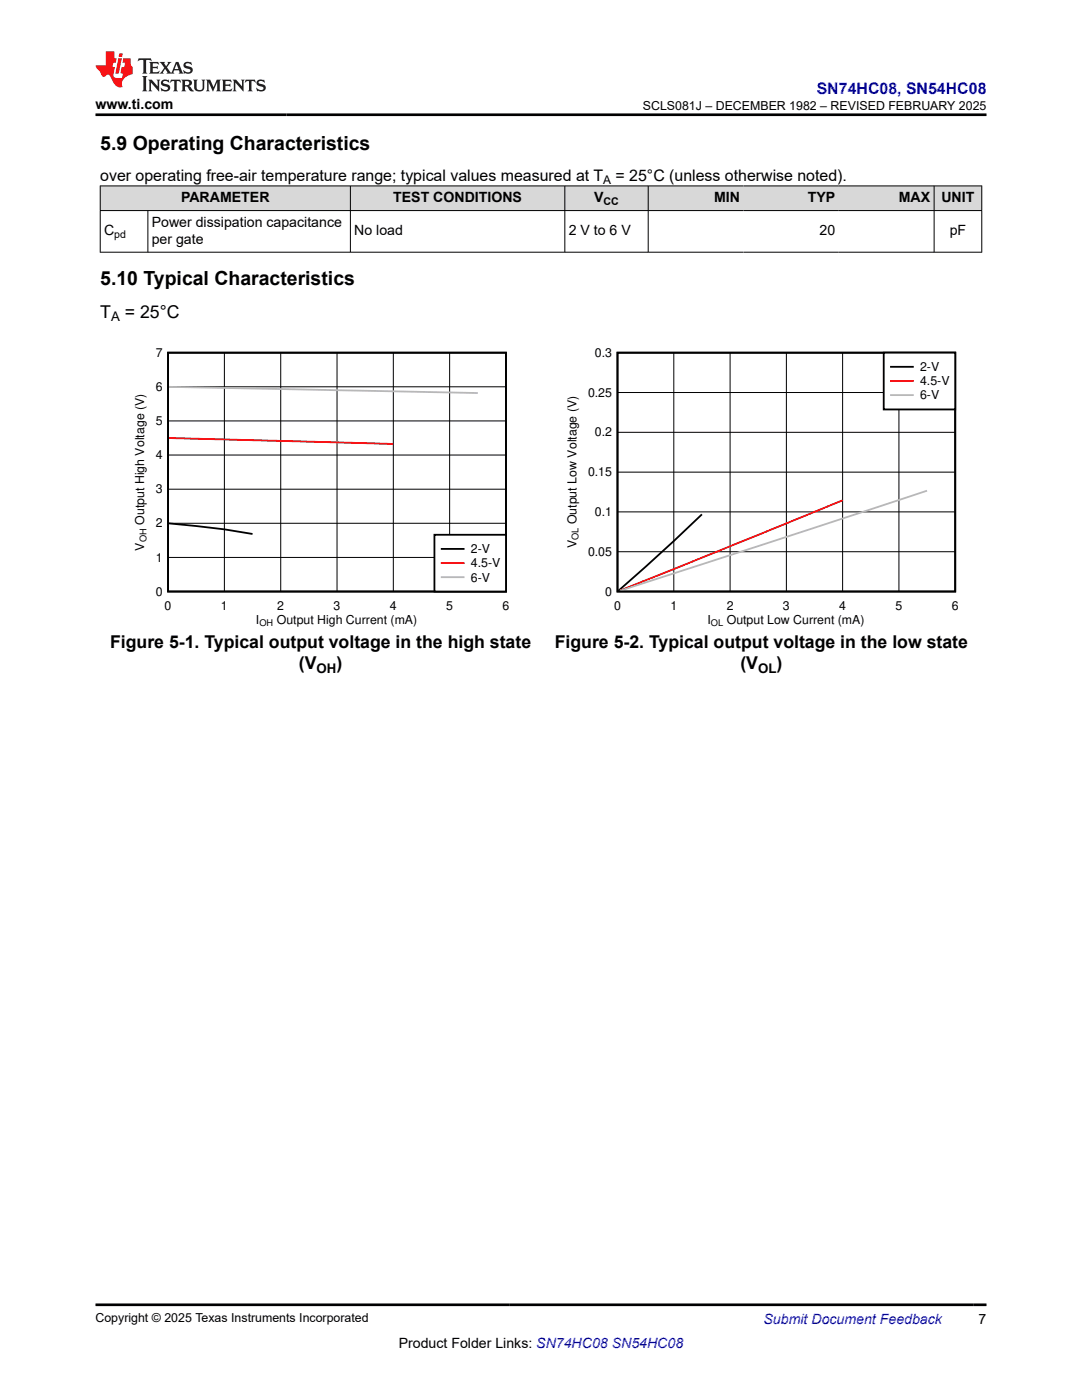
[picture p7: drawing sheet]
<svg xmlns="http://www.w3.org/2000/svg" width="216mm" height="279mm" viewBox="0 0 216 279" stroke-linecap="round" stroke-linejoin="round" font-family="sans-serif">
<g fill="#d8d8d8">
<path d="M20 37.1h175.9v4.9h-175.9z" fill-rule="evenodd"/>
<path d="M20.1 37.2h49.8v4.8h-49.8z" fill-rule="evenodd"/>
<path d="M70 37.2h42.6v4.8h-42.6z" fill-rule="evenodd"/>
<path d="M112.8 37.2h16.5v4.8h-16.5z" fill-rule="evenodd"/>
<path d="M129.4 37.2h19v4.8h-19z" fill-rule="evenodd"/>
<path d="M148.4 37.2h19v4.8h-19z" fill-rule="evenodd"/>
<path d="M167.4 37.2h18.9v4.8h-18.9z" fill-rule="evenodd"/>
<path d="M186.5 37.2h9.3v4.8h-9.3z" fill-rule="evenodd"/>
</g>
<g fill="none" stroke="#000" stroke-width=".2">
<path d="M19.9 37.1h176.1M20 37v13.4M69.9 37v13.4M112.7 37v13.4M129.3 37v13.4M186.4 37v13.4M195.9 37v13.4M19.9 42h176.1M19.9 50.3h176.1M29.5 42v8.4M33.5 77.2h67.5M44.8 70.4v47.7"/>
<path d="M56 70.4v47.7M67.3 70.4v47.7M78.5 70.4v47.7M89.7 70.4v47.7M33.5 97.6h67.5M33.5 90.8h67.5M33.5 84h67.5M33.5 111.2h67.5M33.5 104.4h67.5"/>
</g>
<path d="M33.5 70.4h67.5v47.7h-67.5zM33.7 104.5l11.1 1.1 5.6 1" fill="none" stroke="#000" stroke-width=".36"/>
<path d="M33.7 87.4l44.8 1.2" fill="none" stroke="#f00" stroke-width=".36"/>
<path d="M33.7 77.2l61.6 1.2" fill="none" stroke="#b8b8b8" stroke-width=".36"/>
<path d="M86.7 106.7h14.3v11.4h-14.3z" fill-rule="evenodd" fill="#fff"/>
<path d="M123.2 70.4h67.4v47.7h-67.4zM86.7 106.7h14.3v11.4h-14.3zM88.1 109.5h4.4M140.1 102.6l-5.6 5.4-11.1 9.9" fill="none" stroke="#000" stroke-width=".36"/>
<path d="M168.1 99.8l-44.4 18.1M88.1 112.4h4.4" fill="none" stroke="#f00" stroke-width=".36"/>
<path d="M185 97.9l-61.2 20M88.1 115.2h4.4" fill="none" stroke="#b8b8b8" stroke-width=".36"/>
<path d="M123.2 78.3h67.4M134.5 70.4v47.7M145.7 70.4v47.7M156.9 70.4v47.7M168.1 70.4v47.7M179.4 70.4v47.7M123.2 94.2h67.4M123.2 86.3h67.4M123.2 110.1h67.4M123.2 102.2h67.4" fill="none" stroke="#000" stroke-width=".2"/>
<path d="M176.3 70.4h14.3v11.3h-14.3z" fill-rule="evenodd" fill="#fff"/>
<path d="M176.3 70.4h14.3v11.3h-14.3zM177.8 73.2h4.3" fill="none" stroke="#000" stroke-width=".36"/>
<path d="M177.8 76h4.3" fill="none" stroke="#f00" stroke-width=".36"/>
<path d="M177.8 78.9h4.3" fill="none" stroke="#b8b8b8" stroke-width=".36"/>
<path d="M27.7 11.6l-.2 .6 .5-.2h.6v.1v2.2l-.2 .4h1l-.2-.4v-2.2v-.1h.5l.5 .2-.1-.6zM29.8 12.4l.2 .3v1.6l-.2 .4h1.9l.1-.6a1.08 1.08 0 0 1-1.3 .2v-.7h.6l.4 .2v-.7l-.4 .2h-.6v-.5l.2-.2a1 1 0 0 1 1 .3l-.1-.5zM31.8 12.4l1 1.1-1 1.2h.9l-.2-.2 .4-.8 .5 .8-.2 .2h1.6l-.2-.2 .1-.5h1l.1 .5-.1 .2h.9l-.2-.4-.8-1.9h-.5l-1 2.1-.8-1.1 .9-1h-.8l.2 .2-.5 .6-.3-.6 .1-.2zM35.2 12.8l.4 1h-.8zM36.8 12.5a.65 .65 0 0 0-.2 .7 .65 .65 0 0 0 .6 .5l.7 .1 .1 .3a.79 .79 0 0 1-.7 .4 .79 .79 0 0 1-.7-.5l.1 .7 .2-.1a.93 .93 0 0 0 1.1 0 .93 .93 0 0 0 .4-.9 1.46 1.46 0 0 0-1.2-.6l-.1-.3a1.09 1.09 0 0 1 1.2 .2l-.2-.6-.1 .1-.6-.2zM28.4 15.2l.2 .4v2.2l-.2 .4h1l-.2-.4v-2.2l.2-.4zM29.6 15.9l.2 .4v1.5l-.2 .4h.8l-.3-.4v-1.3l1.7 1.8v-2l.2-.4h-.8l.2 .2 .1 1.1-1.2-1.3zM32.3 16a.65 .65 0 0 0-.2 .8 .65 .65 0 0 0 .7 .4l.6 .2 .1 .2a.79 .79 0 0 1-.7 .4 .79 .79 0 0 1-.7-.5l.1 .7 .2-.1a.93 .93 0 0 0 1.1 .1 .93 .93 0 0 0 .4-1 1.46 1.46 0 0 0-1.2-.5l-.1-.4a1.09 1.09 0 0 1 1.2 .2l-.2-.6-.1 .1-.6-.1zM34.1 15.9l-.1 .6a.63 .63 0 0 1 .7-.3l.1 1.6-.3 .4h1l-.2-.4v-1.6a.66 .66 0 0 1 .8 .3l-.1-.6zM36.2 15.9l.2 .4v1.5l-.2 .4h.9l-.2-.2v-.7h.5l.1 .2a.79 .79 0 0 0 1.2 .6l-1-.9a.61 .61 0 0 0 .6-.6 .61 .61 0 0 0-.5-.7zM36.9 16.2h.2a.47 .47 0 0 1 .5 .1 .47 .47 0 0 1 .1 .5l-.2 .1-.6 .1zM38.5 15.9l.2 .2a2.27 2.27 0 0 0 .4 2 1.04 1.04 0 0 0 1.7-.7v-1.3l.2-.2h-.8l.2 .4v1.1a.6 .6 0 0 1-.6 .6 .6 .6 0 0 1-.6-.6v-1.1l.3-.4zM41.1 15.9l.2 .4v1.5l-.2 .4h.7l-.2-.4v-1.4l.9 1.9 .8-1.9v1.4l-.2 .4h1l-.3-.4v-1.5l.3-.4h-.8l-.7 1.5-.7-1.5zM44.3 15.9l.2 .4v1.5l-.2 .4h1.9l.1-.6a1.09 1.09 0 0 1-1.3 .2v-.7h.6l.4 .2v-.6l-.4 .2h-.6v-.6l.2-.1a1.01 1.01 0 0 1 1 .3l-.1-.6zM46.4 15.9l.3 .4v1.5l-.3 .4h.8l-.2-.4v-1.3l1.6 1.8v-2l.2-.4h-.7l.2 .2v1.1l-1.2-1.3zM49 15.9l-.1 .6a.63 .63 0 0 1 .8-.3v1.6l-.3 .4h1l-.2-.4v-1.6a.66 .66 0 0 1 .8 .3l-.1-.6zM51.4 16a.65 .65 0 0 0-.2 .8 .65 .65 0 0 0 .6 .4l.6 .2 .2 .2a.79 .79 0 0 1-.8 .4 .79 .79 0 0 1-.6-.5l.1 .7 .2-.1a.93 .93 0 0 0 1 .1 .93 .93 0 0 0 .5-1 1.46 1.46 0 0 0-1.3-.5l-.1-.4a1.09 1.09 0 0 1 1.3 .2l-.2-.6-.2 .1-.5-.1z" fill="#231f20"/>
<path d="M21.1 10.3v2.7h-2v.4l.9 1a.95 .95 0 0 0 .9 .9 .59 .59 0 0 1 .6-.4 .59 .59 0 0 1 .5 .3l.4 .8a1.59 1.59 0 0 0 2.1 1.4 1.61 1.61 0 0 1 1-2.3l1-.3-.1-1.5a1.59 1.59 0 0 1-.4-1.7h-1.4l-.2 .9h.5l-.1 .9h-.5l-.2 .9v.3l.4 .1-.2 .9h-.6a.73 .73 0 0 1-1.1-.7l.3-1.5h-.5l.2-.9h.5l.2-.9h-.5v-1.3zM23.6 11.6l-.6 3.1h.7l.6-3.1zM23.8 10.7l-.1 .6h.7l.1-.6z" fill="#ed1c24"/>
<path d="M19.1 22.9h177.8M19.1 260.4h177.8" fill="none" stroke="#000" stroke-width=".53"/>
<g font-size="3.9">
<text x="20" y="29.9">5.9 Operating Characteristics</text>
<text x="20" y="57">5.10 Typical Characteristics</text>
</g>
<g font-size="3.5">
<text x="20" y="63.4">T</text>
<text x="24.9" y="63.4">= 25°C</text>
<text x="22" y="129.3">Figure 5-1. Typical output voltage in the high state</text>
<text x="110.7" y="129.3">Figure 5-2. Typical output voltage in the low state</text>
<text x="59.6" y="133.5">(V</text>
<text x="67.1" y="133.5">)</text>
<text x="147.7" y="133.5">(V</text>
<text x="154.9" y="133.5">)</text>
</g>
<text font-size="3.2" fill="#00f" x="163" y="18.7">SN74HC08, SN54HC08</text>
<g font-size="3.2">
<text x="20" y="36.1">over operating free-air temperature range; typical values measured at T</text>
<text x="122.8" y="36.1">= 25°C (unless otherwise noted).</text>
</g>
<g font-size="2.8">
<text x="19.1" y="21.8">www.ti.com</text>
<text x="36.1" y="40.4">PARAMETER</text>
<text x="78.5" y="40.4">TEST CONDITIONS</text>
<text x="118.6" y="40.4">V</text>
<text x="142.5" y="40.4">MIN</text>
<text x="161.2" y="40.4">TYP</text>
<text x="179.4" y="40.4">MAX</text>
<text x="187.9" y="40.4">UNIT</text>
<text x="20.8" y="47">C</text>
<text x="30.3" y="45.3">Power dissipation capacitance</text>
<text x="70.7" y="47">No load</text>
<text x="113.5" y="47">2 V to 6 V</text>
<text x="163.5" y="47">20</text>
<text x="189.5" y="47">pF</text>
<text x="30.3" y="48.7">per gate</text>
<text x="79.6" y="269">Product Folder Links: SN74HC08 SN54HC08</text>
<text x="195.3" y="264.2">7</text>
</g>
<text font-size="2.8" fill="#00f" x="152.4" y="264.2">Submit Document Feedback</text>
<g font-size="2.6">
<text x="22.2" y="64.1">A</text>
<text x="63.2" y="134.2">OH</text>
<text x="151.3" y="134.2">OL</text>
</g>
<g font-size="2.5">
<text x="128.3" y="21.9">SCLS081J – DECEMBER 1982 – REVISED FEBRUARY 2025</text>
<text x="31.1" y="71.2">7</text>
<text x="118.7" y="71.2">0.3</text>
<text x="183.6" y="74.1">2-V</text>
<text x="183.6" y="76.9">4.5-V</text>
<text x="31.1" y="78">6</text>
<text x="117.3" y="79.1">0.25</text>
<text x="183.6" y="79.7">6-V</text>
<text x="31.1" y="84.8">5</text>
<text x="118.7" y="87.1">0.2</text>
<text x="31.1" y="91.6">4</text>
<text x="117.3" y="95">0.15</text>
<text x="31.1" y="98.4">3</text>
<text x="28.8" y="104.8" transform="rotate(-90 28.8 104.8)">Output High Voltage (V)</text>
<text x="31.1" y="105.2">2</text>
<text x="115" y="104.6" transform="rotate(-90 115 104.6)">Output Low Voltage (V)</text>
<text x="118.7" y="103">0.1</text>
<text x="28.8" y="109.9" transform="rotate(-90 28.8 109.9)">V</text>
<text x="31.1" y="112.1">1</text>
<text x="94" y="110.4">2-V</text>
<text x="94" y="113.2">4.5-V</text>
<text x="115" y="109.5" transform="rotate(-90 115 109.5)">V</text>
<text x="117.3" y="110.9">0.05</text>
<text x="31.1" y="118.9">0</text>
<text x="94" y="116.1">6-V</text>
<text x="120.8" y="118.9">0</text>
<text x="32.8" y="121.7">0</text>
<text x="44.1" y="121.7">1</text>
<text x="51.1" y="124.5">I</text>
<text x="55.2" y="124.5">Output High Current (mA)</text>
<text x="55.3" y="121.7">2</text>
<text x="66.6" y="121.7">3</text>
<text x="77.8" y="121.7">4</text>
<text x="89" y="121.7">5</text>
<text x="100.3" y="121.7">6</text>
<text x="122.5" y="121.7">0</text>
<text x="133.8" y="121.7">1</text>
<text x="141.2" y="124.5">I</text>
<text x="145" y="121.7">2</text>
<text x="145" y="124.5">Output Low Current (mA)</text>
<text x="156.2" y="121.7">3</text>
<text x="167.5" y="121.7">4</text>
<text x="178.7" y="121.7">5</text>
<text x="189.9" y="121.7">6</text>
<text x="19.1" y="263.9">Copyright © 2025 Texas Instruments Incorporated</text>
</g>
<text font-size="2.4" x="120.4" y="36.7">A</text>
<g font-size="2.1">
<text x="120.4" y="40.9">CC</text>
<text x="22.8" y="47.6">pd</text>
</g>
<g font-size="1.8">
<text x="115.5" y="107.8" transform="rotate(-90 115.5 107.8)">OL</text>
<text x="29.2" y="108.2" transform="rotate(-90 29.2 108.2)">OH</text>
<text x="51.8" y="124.9">OH</text>
<text x="141.9" y="124.9">OL</text>
</g>
</svg>
